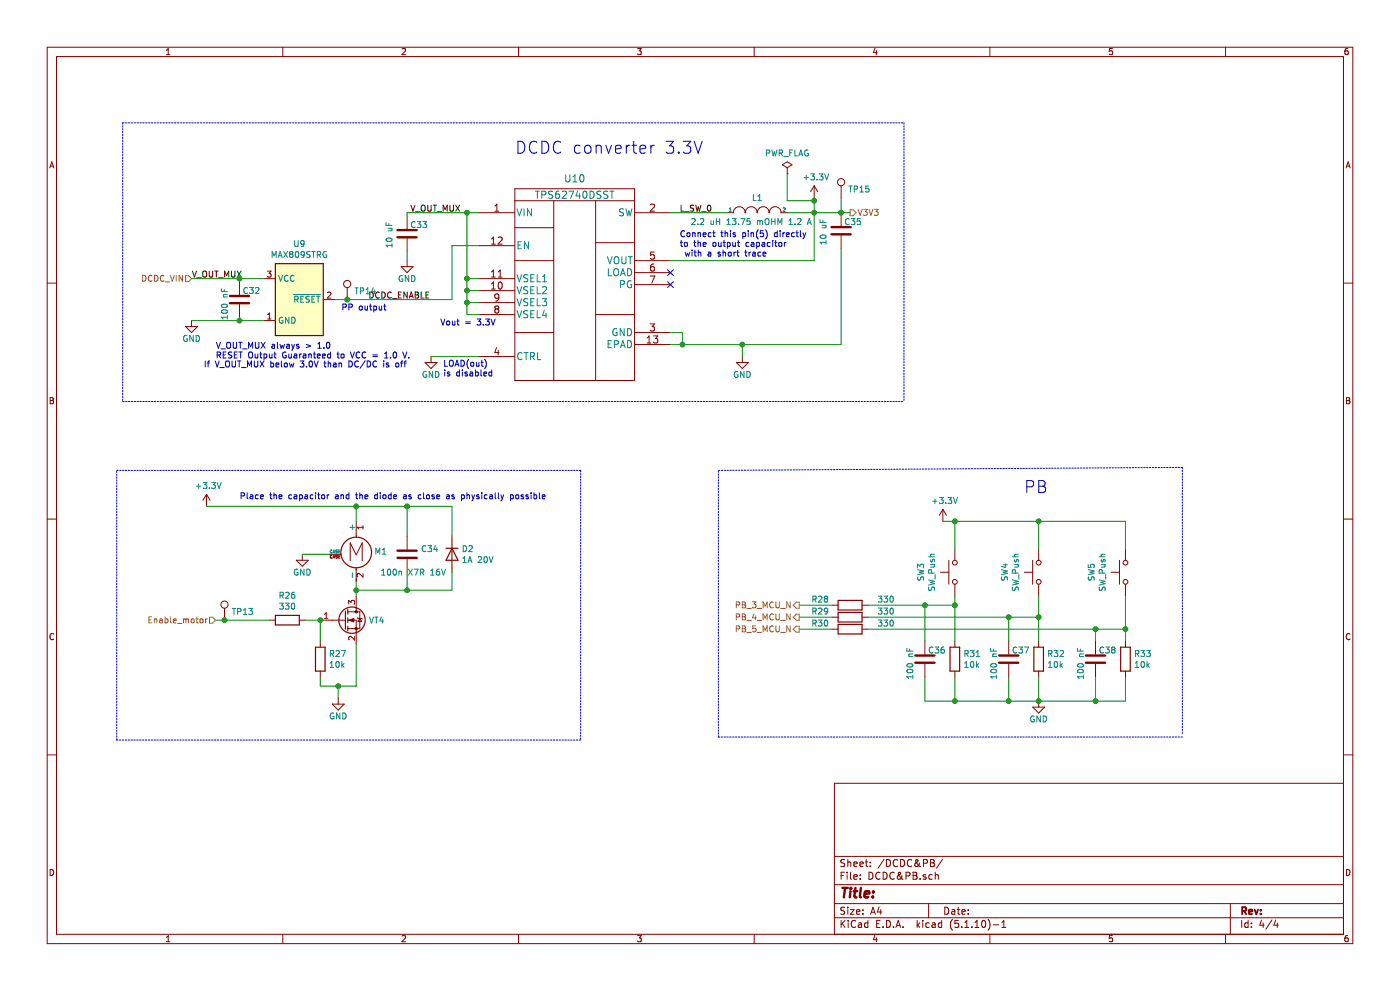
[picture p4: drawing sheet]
EESchema Schematic File Version 4
EELAYER 30 0
EELAYER END
$Descr A4 11693 8268
encoding utf-8
Sheet 4 4
Title ""
Date ""
Rev ""
Comp ""
Comment1 ""
Comment2 ""
Comment3 ""
Comment4 ""
$EndDescr
$Comp
L WatchBorad-rescue:TPS62740DSST-DCDC_Local U?
U 1 1
P 4000 1875
AR Path="/5E9C1C3A/5F9A3890" Ref="U?"  Part="1" 
AR Path="/5F7F86D0/5F9A3890" Ref="U?"  Part="1" 
AR Path="/5F988DA5/5F9A3890" Ref="U10"  Part="1" 
AR Path="/5F9A3890" Ref="U10"  Part="1" 
F 0 "U10" H 4800 2262 60  0000 C CNN
F 1 "TPS62740DSST" H 4800 2125 60  0000 C CNN
F 2 "Housings_SON:WSON-12-1EP_3x2mm_Pitch0.5mm" H 4800 2115 60  0001 C CNN
F 3 "http://www.ti.com/lit/ds/slvsb02b/slvsb02b.pdf" H 4000 1875 60  0001 C CNN
F 4 "https://lcsc.com/product-detail/DC-DC-Converters_Texas-Instruments_TPS62740DSSR_Texas-Instruments-Texas-Instruments-TPS62740DSSR_C128606.html" H 4000 1875 50  0001 C CNN "lcsc"
	1    4000 1875
	1    0    0    -1  
$EndComp
$Comp
L Device:C C?
U 1 1
P 3400 1950
AR Path="/5EA4867C/5F9A3897" Ref="C?"  Part="1" 
AR Path="/5E9C1C3A/5F9A3897" Ref="C?"  Part="1" 
AR Path="/5F7F86D0/5F9A3897" Ref="C?"  Part="1" 
AR Path="/5F988DA5/5F9A3897" Ref="C33"  Part="1" 
F 0 "C33" H 3425 2025 50  0000 L CNN
F 1 "10 uF" V 3250 1825 50  0000 L CNN
F 2 "Capacitor_SMD:C_0603_1608Metric" H 3438 1800 50  0001 C CNN
F 3 "~" H 3400 1950 50  0001 C CNN
F 4 "" H 3400 1950 50  0001 C CNN "LCSC"
F 5 "https://lcsc.com/product-detail/Multilayer-Ceramic-Capacitors-MLCC-SMD-SMT_SANYEAR-C0603X5R106M160NT_C466781.html" H 3400 1950 50  0001 C CNN "lcsc"
	1    3400 1950
	1    0    0    -1  
$EndComp
Wire Wire Line
	4000 1775 3900 1775
Wire Wire Line
	3400 1775 3400 1800
Wire Wire Line
	3400 2100 3400 2175
$Comp
L pspice:INDUCTOR L?
U 1 1
P 6325 1775
AR Path="/5E9C1C3A/5F9A38A1" Ref="L?"  Part="1" 
AR Path="/5F7F86D0/5F9A38A1" Ref="L?"  Part="1" 
AR Path="/5F988DA5/5F9A38A1" Ref="L1"  Part="1" 
F 0 "L1" H 6325 1900 50  0000 C CNN
F 1 "2.2 uH 13.75 mOHM 1.2 A" H 6275 1700 50  0000 C CNN
F 2 "Inductors_SMD:L_0805_HandSoldering" H 6325 1775 50  0001 C CNN
F 3 "https://datasheet.lcsc.com/szlcsc/1908221840_Sunltech-Tech-SLM20162R2MIT_C412023.pdf" H 6325 1775 50  0001 C CNN
F 4 "https://lcsc.com/product-detail/Power-Inductors_Sunltech-Tech-SLM20162R2MIT_C412023.html" H 6325 1775 50  0001 C CNN "lcsc"
	1    6325 1775
	1    0    0    -1  
$EndComp
Wire Wire Line
	5600 1775 6075 1775
Text Notes 3675 2725 0    50   ~ 0
Vout = 3.3V\n
Text Label 5675 1775 0    50   ~ 0
L_SW_0
Text Label 3850 1775 2    50   ~ 0
V_OUT_MUX
$Comp
L Supervisors:MAX809STRG U?
U 1 1
P 2500 2500
AR Path="/5E9C1C3A/5F9A38AC" Ref="U?"  Part="1" 
AR Path="/5F7F86D0/5F9A38AC" Ref="U?"  Part="1" 
AR Path="/5F988DA5/5F9A38AC" Ref="U9"  Part="1" 
F 0 "U9" H 2500 2967 50  0000 C CNN
F 1 "MAX809STRG" H 2500 2876 50  0000 C CNN
F 2 "TO_SOT_Packages_SMD:SOT-23" H 2800 2600 50  0001 C CNN
F 3 "https://datasheet.lcsc.com/szlcsc/ON-Semicon-ON-MAX809STRG_C9965.pdf" H 2800 2600 50  0001 C CNN
F 4 "https://lcsc.com/product-detail/Microprocessor-Microcontroller-Supervisors_ON-Semiconductor-ON-Semiconductor-MAX809STRG_C9965.html" H 2500 2500 50  0001 C CNN "lcsc"
	1    2500 2500
	1    0    0    -1  
$EndComp
Text Label 1600 2325 0    50   ~ 0
V_OUT_MUX
Wire Wire Line
	3775 2050 4000 2050
Wire Wire Line
	2800 2500 2900 2500
Wire Wire Line
	3775 2050 3775 2500
Text Label 3075 2500 0    50   ~ 0
DCDC_ENABLE
Text Notes 1800 3000 0    50   ~ 0
V_OUT_MUX always > 1.0 \nRESET Output Guaranteed to VCC = 1.0 V.
Wire Wire Line
	3600 2975 4000 2975
Text Notes 3700 3150 0    50   ~ 0
LOAD(out)\nis disabled
NoConn ~ 5600 2275
Wire Wire Line
	5600 2175 6800 2175
Wire Wire Line
	6800 2175 6800 1775
Connection ~ 6800 1775
Wire Wire Line
	6800 1775 7025 1775
$Comp
L Device:C C?
U 1 1
P 7025 1925
AR Path="/5EA4867C/5F9A38C2" Ref="C?"  Part="1" 
AR Path="/5E9C1C3A/5F9A38C2" Ref="C?"  Part="1" 
AR Path="/5F7F86D0/5F9A38C2" Ref="C?"  Part="1" 
AR Path="/5F988DA5/5F9A38C2" Ref="C35"  Part="1" 
F 0 "C35" H 7050 2000 50  0000 L CNN
F 1 "10 uF" V 6875 1800 50  0000 L CNN
F 2 "Capacitor_SMD:C_0603_1608Metric" H 7063 1775 50  0001 C CNN
F 3 "~" H 7025 1925 50  0001 C CNN
F 4 "" H 7025 1925 50  0001 C CNN "LCSC"
F 5 "https://lcsc.com/product-detail/Multilayer-Ceramic-Capacitors-MLCC-SMD-SMT_SANYEAR-C0603X5R106M160NT_C466781.html" H 7025 1925 50  0001 C CNN "lcsc"
	1    7025 1925
	1    0    0    -1  
$EndComp
Wire Wire Line
	7025 2075 7025 2875
NoConn ~ 5600 2375
Text Notes 5675 2150 0    50   ~ 0
Connect this pin(5) directly \nto the output capacitor\n with a short trace
Text Notes 4300 1450 0    100  ~ 0
DCDC converter 3.3V\n\n
Text HLabel 7100 1775 2    50   Output ~ 0
V3V3
Wire Wire Line
	7100 1775 7025 1775
Connection ~ 7025 1775
$Comp
L Connector:TestPoint TP?
U 1 1
P 7025 1650
AR Path="/5EA4867C/5F9A38D0" Ref="TP?"  Part="1" 
AR Path="/5E9C1C3A/5F9A38D0" Ref="TP?"  Part="1" 
AR Path="/5F7F86D0/5F9A38D0" Ref="TP?"  Part="1" 
AR Path="/5F988DA5/5F9A38D0" Ref="TP15"  Part="1" 
F 0 "TP15" H 7083 1722 50  0000 L CNN
F 1 "TestPoint" H 7083 1677 50  0001 L CNN
F 2 "Measurement_Points:Measurement_Point_Round-SMD-Pad_Small" H 7225 1650 50  0001 C CNN
F 3 "~" H 7225 1650 50  0001 C CNN
	1    7025 1650
	1    0    0    -1  
$EndComp
Wire Wire Line
	7025 1650 7025 1775
$Comp
L Connector:TestPoint TP?
U 1 1
P 2900 2500
AR Path="/5EA4867C/5F9A38D7" Ref="TP?"  Part="1" 
AR Path="/5E9C1C3A/5F9A38D7" Ref="TP?"  Part="1" 
AR Path="/5F7F86D0/5F9A38D7" Ref="TP?"  Part="1" 
AR Path="/5F988DA5/5F9A38D7" Ref="TP14"  Part="1" 
F 0 "TP14" H 2958 2572 50  0000 L CNN
F 1 "TestPoint" H 2958 2527 50  0001 L CNN
F 2 "Measurement_Points:Measurement_Point_Round-SMD-Pad_Small" H 3100 2500 50  0001 C CNN
F 3 "~" H 3100 2500 50  0001 C CNN
	1    2900 2500
	1    0    0    -1  
$EndComp
Connection ~ 2900 2500
Wire Wire Line
	2900 2500 3775 2500
Wire Notes Line
	1025 1025 1025 3350
Wire Notes Line
	7550 1025 7550 3350
Wire Notes Line
	1025 1025 7550 1025
Wire Notes Line
	1025 3350 7550 3350
Wire Wire Line
	4000 2325 3900 2325
Wire Wire Line
	3900 2325 3900 2425
Wire Wire Line
	3900 2625 4000 2625
Wire Wire Line
	4000 2525 3900 2525
Connection ~ 3900 2525
Wire Wire Line
	3900 2525 3900 2625
Connection ~ 3900 2425
Wire Wire Line
	3900 2425 3900 2525
Wire Wire Line
	3900 2425 4000 2425
Wire Wire Line
	3900 2325 3900 1775
Connection ~ 3900 2325
Connection ~ 3900 1775
Wire Wire Line
	3900 1775 3400 1775
Wire Wire Line
	6575 1775 6800 1775
$Comp
L power:+3.3V #PWR?
U 1 1
P 6800 1650
AR Path="/5E9C1C3A/5F9A38F1" Ref="#PWR?"  Part="1" 
AR Path="/5F7F86D0/5F9A38F1" Ref="#PWR?"  Part="1" 
AR Path="/5F988DA5/5F9A38F1" Ref="#PWR053"  Part="1" 
F 0 "#PWR053" H 6800 1500 50  0001 C CNN
F 1 "+3.3V" H 6815 1823 50  0000 C CNN
F 2 "" H 6800 1650 50  0001 C CNN
F 3 "" H 6800 1650 50  0001 C CNN
	1    6800 1650
	1    0    0    -1  
$EndComp
Wire Wire Line
	6800 1650 6800 1675
Text Notes 2850 2600 0    50   ~ 0
PP output\n
$Comp
L Device:C C?
U 1 1
P 2000 2500
AR Path="/5EA4867C/5F9A38F9" Ref="C?"  Part="1" 
AR Path="/5E9C1C3A/5F9A38F9" Ref="C?"  Part="1" 
AR Path="/5F7F86D0/5F9A38F9" Ref="C?"  Part="1" 
AR Path="/5F988DA5/5F9A38F9" Ref="C32"  Part="1" 
F 0 "C32" H 2025 2575 50  0000 L CNN
F 1 "100 nF" V 1875 2325 50  0000 L CNN
F 2 "Capacitor_SMD:C_0603_1608Metric" H 2038 2350 50  0001 C CNN
F 3 "~" H 2000 2500 50  0001 C CNN
	1    2000 2500
	1    0    0    -1  
$EndComp
Wire Wire Line
	1600 2325 2000 2325
Wire Wire Line
	1600 2675 2000 2675
Wire Wire Line
	2000 2325 2000 2350
Connection ~ 2000 2325
Wire Wire Line
	2000 2325 2200 2325
Wire Wire Line
	2000 2650 2000 2675
Connection ~ 2000 2675
Wire Wire Line
	2000 2675 2200 2675
Text Notes 1700 3075 0    50   ~ 0
If V_OUT_MUX below 3.0V than DC/DC is off
$Comp
L Switch:SW_Push SW?
U 1 1
P 7975 4775
AR Path="/5E9C1C3A/5F9A3909" Ref="SW?"  Part="1" 
AR Path="/5F7F86D0/5F9A3909" Ref="SW?"  Part="1" 
AR Path="/5F988DA5/5F9A3909" Ref="SW3"  Part="1" 
F 0 "SW3" H 7975 5060 50  0000 C CNN
F 1 "SW_Push" H 7975 4969 50  0000 C CNN
F 2 "Buttons_Switches_SMD:SW_SPST_B3U-3000P-B" H 7975 4975 50  0001 C CNN
F 3 "https://datasheet.lcsc.com/szlcsc/Omron-Electronics-B3U-3000PM-B_C306884.pdf" H 7975 4975 50  0001 C CNN
F 4 "https://lcsc.com/products/Tactile-Switches_427.html?q=b3u-3000" H 7975 4775 50  0001 C CNN "lcsc"
	1    7975 4775
	0    -1   -1   0   
$EndComp
$Comp
L Switch:SW_Push SW?
U 1 1
P 8675 4775
AR Path="/5E9C1C3A/5F9A3910" Ref="SW?"  Part="1" 
AR Path="/5F7F86D0/5F9A3910" Ref="SW?"  Part="1" 
AR Path="/5F988DA5/5F9A3910" Ref="SW4"  Part="1" 
F 0 "SW4" H 8675 5060 50  0000 C CNN
F 1 "SW_Push" H 8675 4969 50  0000 C CNN
F 2 "Buttons_Switches_SMD:SW_SPST_B3U-3000P-B" H 8675 4975 50  0001 C CNN
F 3 "https://datasheet.lcsc.com/szlcsc/Omron-Electronics-B3U-3000PM-B_C306884.pdf" H 8675 4975 50  0001 C CNN
F 4 "https://lcsc.com/products/Tactile-Switches_427.html?q=b3u-3000" H 8675 4775 50  0001 C CNN "lcsc"
	1    8675 4775
	0    -1   -1   0   
$EndComp
$Comp
L Switch:SW_Push SW?
U 1 1
P 9400 4775
AR Path="/5E9C1C3A/5F9A3917" Ref="SW?"  Part="1" 
AR Path="/5F7F86D0/5F9A3917" Ref="SW?"  Part="1" 
AR Path="/5F988DA5/5F9A3917" Ref="SW5"  Part="1" 
F 0 "SW5" H 9400 5060 50  0000 C CNN
F 1 "SW_Push" H 9400 4969 50  0000 C CNN
F 2 "Buttons_Switches_SMD:SW_SPST_B3U-3000P-B" H 9400 4975 50  0001 C CNN
F 3 "https://datasheet.lcsc.com/szlcsc/Omron-Electronics-B3U-3000PM-B_C306884.pdf" H 9400 4975 50  0001 C CNN
F 4 "https://lcsc.com/products/Tactile-Switches_427.html?q=b3u-3000" H 9400 4775 50  0001 C CNN "lcsc"
	1    9400 4775
	0    -1   -1   0   
$EndComp
$Comp
L Device:R R?
U 1 1
P 7975 5500
AR Path="/5EA4867C/5F9A391D" Ref="R?"  Part="1" 
AR Path="/5ED3F98E/5F9A391D" Ref="R?"  Part="1" 
AR Path="/5E9C1C3A/5F9A391D" Ref="R?"  Part="1" 
AR Path="/5F7F86D0/5F9A391D" Ref="R?"  Part="1" 
AR Path="/5F988DA5/5F9A391D" Ref="R31"  Part="1" 
F 0 "R31" H 8045 5546 50  0000 L CNN
F 1 "10k" H 8045 5455 50  0000 L CNN
F 2 "Resistor_SMD:R_0603_1608Metric" V 7905 5500 50  0001 C CNN
F 3 "~" H 7975 5500 50  0001 C CNN
	1    7975 5500
	1    0    0    -1  
$EndComp
$Comp
L Device:R R?
U 1 1
P 8675 5500
AR Path="/5EA4867C/5F9A3923" Ref="R?"  Part="1" 
AR Path="/5ED3F98E/5F9A3923" Ref="R?"  Part="1" 
AR Path="/5E9C1C3A/5F9A3923" Ref="R?"  Part="1" 
AR Path="/5F7F86D0/5F9A3923" Ref="R?"  Part="1" 
AR Path="/5F988DA5/5F9A3923" Ref="R32"  Part="1" 
F 0 "R32" H 8745 5546 50  0000 L CNN
F 1 "10k" H 8745 5455 50  0000 L CNN
F 2 "Resistor_SMD:R_0603_1608Metric" V 8605 5500 50  0001 C CNN
F 3 "~" H 8675 5500 50  0001 C CNN
	1    8675 5500
	1    0    0    -1  
$EndComp
Wire Wire Line
	8675 4350 8675 4575
Wire Wire Line
	8675 4350 7975 4350
Wire Wire Line
	7975 4350 7975 4575
Wire Wire Line
	7875 4350 7975 4350
Connection ~ 7975 4350
$Comp
L Device:R R?
U 1 1
P 9400 5500
AR Path="/5EA4867C/5F9A392E" Ref="R?"  Part="1" 
AR Path="/5ED3F98E/5F9A392E" Ref="R?"  Part="1" 
AR Path="/5E9C1C3A/5F9A392E" Ref="R?"  Part="1" 
AR Path="/5F7F86D0/5F9A392E" Ref="R?"  Part="1" 
AR Path="/5F988DA5/5F9A392E" Ref="R33"  Part="1" 
F 0 "R33" H 9470 5546 50  0000 L CNN
F 1 "10k" H 9470 5455 50  0000 L CNN
F 2 "Resistor_SMD:R_0603_1608Metric" V 9330 5500 50  0001 C CNN
F 3 "~" H 9400 5500 50  0001 C CNN
	1    9400 5500
	1    0    0    -1  
$EndComp
Wire Wire Line
	9400 4350 9400 4575
Wire Wire Line
	7975 5650 7975 5850
Wire Wire Line
	9400 5850 9400 5650
Wire Wire Line
	8675 5650 8675 5850
Text HLabel 6675 5050 0    50   Output ~ 0
PB_3_MCU_N
Text HLabel 6675 5150 0    50   Output ~ 0
PB_4_MCU_N
Text Notes 8550 4125 0    100  ~ 0
PB\n
$Comp
L power:GND #PWR?
U 1 1
P 8675 5850
AR Path="/5F9A394A" Ref="#PWR?"  Part="1" 
AR Path="/5E9B1DCE/5F9A394A" Ref="#PWR?"  Part="1" 
AR Path="/5ED3F98E/5F9A394A" Ref="#PWR?"  Part="1" 
AR Path="/5E9C1C3A/5F9A394A" Ref="#PWR?"  Part="1" 
AR Path="/5F7F86D0/5F9A394A" Ref="#PWR?"  Part="1" 
AR Path="/5F988DA5/5F9A394A" Ref="#PWR055"  Part="1" 
F 0 "#PWR055" H 8675 5600 50  0001 C CNN
F 1 "GND" H 8675 5700 50  0000 C CNN
F 2 "" H 8675 5850 50  0001 C CNN
F 3 "" H 8675 5850 50  0001 C CNN
	1    8675 5850
	1    0    0    -1  
$EndComp
Connection ~ 8675 5850
$Comp
L power:+3.3V #PWR?
U 1 1
P 7875 4350
AR Path="/5E9C1C3A/5F9A3951" Ref="#PWR?"  Part="1" 
AR Path="/5F7F86D0/5F9A3951" Ref="#PWR?"  Part="1" 
AR Path="/5F988DA5/5F9A3951" Ref="#PWR054"  Part="1" 
F 0 "#PWR054" H 7875 4200 50  0001 C CNN
F 1 "+3.3V" H 7890 4523 50  0000 C CNN
F 2 "" H 7875 4350 50  0001 C CNN
F 3 "" H 7875 4350 50  0001 C CNN
	1    7875 4350
	1    0    0    -1  
$EndComp
Wire Notes Line
	9875 3900 9875 6125
Wire Notes Line
	9875 6150 6000 6150
Wire Notes Line
	6000 6150 6000 3925
Wire Notes Line
	6000 3925 9875 3900
Wire Wire Line
	8675 4350 9400 4350
Connection ~ 8675 4350
Wire Wire Line
	8675 5850 9150 5850
$Comp
L power:GND #PWR?
U 1 1
P 1600 2675
AR Path="/5F9A3960" Ref="#PWR?"  Part="1" 
AR Path="/5E9B1DCE/5F9A3960" Ref="#PWR?"  Part="1" 
AR Path="/5ED3F98E/5F9A3960" Ref="#PWR?"  Part="1" 
AR Path="/5E9C1C3A/5F9A3960" Ref="#PWR?"  Part="1" 
AR Path="/5F7F86D0/5F9A3960" Ref="#PWR?"  Part="1" 
AR Path="/5F988DA5/5F9A3960" Ref="#PWR046"  Part="1" 
F 0 "#PWR046" H 1600 2425 50  0001 C CNN
F 1 "GND" H 1600 2525 50  0000 C CNN
F 2 "" H 1600 2675 50  0001 C CNN
F 3 "" H 1600 2675 50  0001 C CNN
	1    1600 2675
	1    0    0    -1  
$EndComp
Text HLabel 1600 2325 0    50   Input ~ 0
DCDC_VIN
$Comp
L power:GND #PWR?
U 1 1
P 3600 2975
AR Path="/5F9A3967" Ref="#PWR?"  Part="1" 
AR Path="/5E9B1DCE/5F9A3967" Ref="#PWR?"  Part="1" 
AR Path="/5ED3F98E/5F9A3967" Ref="#PWR?"  Part="1" 
AR Path="/5E9C1C3A/5F9A3967" Ref="#PWR?"  Part="1" 
AR Path="/5F7F86D0/5F9A3967" Ref="#PWR?"  Part="1" 
AR Path="/5F988DA5/5F9A3967" Ref="#PWR051"  Part="1" 
F 0 "#PWR051" H 3600 2725 50  0001 C CNN
F 1 "GND" H 3600 2825 50  0000 C CNN
F 2 "" H 3600 2975 50  0001 C CNN
F 3 "" H 3600 2975 50  0001 C CNN
	1    3600 2975
	1    0    0    -1  
$EndComp
$Comp
L MotorLocal:Motor_DC M?
U 1 1
P 2975 4550
AR Path="/5EA4867C/5F9A3975" Ref="M?"  Part="1" 
AR Path="/5F7F86D0/5F9A3975" Ref="M?"  Part="1" 
AR Path="/5F988DA5/5F9A3975" Ref="M1"  Part="1" 
F 0 "M1" H 3125 4500 50  0000 L CNN
F 1 "Motor_DC" V 3150 4300 50  0001 L CNN
F 2 "LocalFootprints:VibrationMorot4x4x11" H 2975 4460 50  0001 C CNN
F 3 "https://www.aliexpress.com/item/32844746278.html?spm=a2g0o.productlist.0.0.24ef228a6Cfn5S&algo_pvid=3165a7c1-ba73-4c2c-bb27-6dacea1bed25&algo_expid=3165a7c1-ba73-4c2c-bb27-6dacea1bed25-0&btsid=0b8b15c915866028623212205ec781&ws_ab_test=searchweb0_0,searchweb201602_,searchweb201603_" H 2975 4460 50  0001 C CNN
	1    2975 4550
	1    0    0    -1  
$EndComp
Wire Wire Line
	2975 4350 2975 4225
$Comp
L MosfetLocal:SL2300 VT?
U 1 1
P 2950 5175
AR Path="/5EA4867C/5F9A397D" Ref="VT?"  Part="1" 
AR Path="/5F7F86D0/5F9A397D" Ref="VT?"  Part="1" 
AR Path="/5F988DA5/5F9A397D" Ref="VT4"  Part="1" 
F 0 "VT4" H 3079 5175 50  0000 L CNN
F 1 "SL2300" H 3080 5130 50  0001 L CNN
F 2 "TO_SOT_Packages_SMD:SOT-23" H 2950 5175 50  0001 C CNN
F 3 "https://datasheet.lcsc.com/szlcsc/1906271838_SLKORMICRO-Elec-SL2300_C350314.pdf" H 2950 5175 50  0001 C CNN
F 4 "https://lcsc.com/product-detail/MOSFET_Slkor-SLKORMICRO-Elec-SL2300_C350314.html" H 2950 5175 50  0001 C CNN "lcsc"
	1    2950 5175
	1    0    0    -1  
$EndComp
Wire Wire Line
	2975 4850 2975 4925
$Comp
L Device:R R?
U 1 1
P 2675 5500
AR Path="/5EA4867C/5F9A3984" Ref="R?"  Part="1" 
AR Path="/5F7F86D0/5F9A3984" Ref="R?"  Part="1" 
AR Path="/5F988DA5/5F9A3984" Ref="R27"  Part="1" 
F 0 "R27" H 2745 5546 50  0000 L CNN
F 1 "10k" H 2745 5455 50  0000 L CNN
F 2 "Resistor_SMD:R_0603_1608Metric" V 2605 5500 50  0001 C CNN
F 3 "~" H 2675 5500 50  0001 C CNN
	1    2675 5500
	1    0    0    -1  
$EndComp
$Comp
L Device:R R?
U 1 1
P 2400 5175
AR Path="/5EA4867C/5F9A398A" Ref="R?"  Part="1" 
AR Path="/5F7F86D0/5F9A398A" Ref="R?"  Part="1" 
AR Path="/5F988DA5/5F9A398A" Ref="R26"  Part="1" 
F 0 "R26" V 2193 5175 50  0000 C CNN
F 1 "330" V 2284 5175 50  0000 C CNN
F 2 "Resistor_SMD:R_0603_1608Metric" V 2330 5175 50  0001 C CNN
F 3 "https://lcsc.com/product-detail/Others_Viking-Tech-ARG03FTC3300_C217969.html" H 2400 5175 50  0001 C CNN
	1    2400 5175
	0    1    1    0   
$EndComp
Wire Wire Line
	2550 5175 2675 5175
Wire Wire Line
	2675 5350 2675 5175
Wire Wire Line
	2675 5725 2825 5725
Wire Wire Line
	2975 5725 2975 5375
Wire Wire Line
	2675 5725 2675 5650
Wire Wire Line
	2250 5175 1875 5175
Text HLabel 1800 5175 0    50   Input ~ 0
Enable_motor
Wire Wire Line
	2525 4625 2750 4625
Wire Wire Line
	2975 4225 1725 4225
$Comp
L Connector:TestPoint TP?
U 1 1
P 1875 5175
AR Path="/5EA4867C/5F9A3999" Ref="TP?"  Part="1" 
AR Path="/5F7F86D0/5F9A3999" Ref="TP?"  Part="1" 
AR Path="/5F988DA5/5F9A3999" Ref="TP13"  Part="1" 
F 0 "TP13" H 1933 5247 50  0000 L CNN
F 1 "TestPoint" H 1933 5202 50  0001 L CNN
F 2 "Measurement_Points:Measurement_Point_Round-SMD-Pad_Small" H 2075 5175 50  0001 C CNN
F 3 "~" H 2075 5175 50  0001 C CNN
	1    1875 5175
	1    0    0    -1  
$EndComp
Connection ~ 1875 5175
Wire Wire Line
	1875 5175 1800 5175
Text Notes 2000 4175 0    50   ~ 0
Place the capacitor and the diode as close as physically possible
$Comp
L Device:C C?
U 1 1
P 3400 4625
AR Path="/5EA4867C/5F9A39A2" Ref="C?"  Part="1" 
AR Path="/5F7F86D0/5F9A39A2" Ref="C?"  Part="1" 
AR Path="/5F988DA5/5F9A39A2" Ref="C34"  Part="1" 
F 0 "C34" H 3515 4671 50  0000 L CNN
F 1 "100n X7R 16V" H 3175 4475 50  0000 L CNN
F 2 "Capacitor_SMD:C_0603_1608Metric" H 3438 4475 50  0001 C CNN
F 3 "~" H 3400 4625 50  0001 C CNN
	1    3400 4625
	1    0    0    -1  
$EndComp
$Comp
L Device:D D?
U 1 1
P 3775 4625
AR Path="/5EA4867C/5F9A39A9" Ref="D?"  Part="1" 
AR Path="/5F7F86D0/5F9A39A9" Ref="D?"  Part="1" 
AR Path="/5F988DA5/5F9A39A9" Ref="D2"  Part="1" 
F 0 "D2" V 3729 4704 50  0000 L CNN
F 1 "1A 20V" V 3820 4704 50  0000 L CNN
F 2 "Diodes_SMD:D_SMA_Handsoldering" H 3775 4625 50  0001 C CNN
F 3 "https://datasheet.lcsc.com/szlcsc/1901021833_Shandong-Jingdao-Microelectronics-SS12_C353243.pdf" H 3775 4625 50  0001 C CNN
F 4 "https://lcsc.com/product-detail/Schottky-Barrier-Diodes-SBD_Shandong-Jingdao-Microelectronics-SS12_C353243.html" V 3775 4625 50  0001 C CNN "lcsc"
	1    3775 4625
	0    1    1    0   
$EndComp
Wire Wire Line
	3400 4475 3400 4225
Wire Wire Line
	3400 4225 2975 4225
Connection ~ 2975 4225
Wire Wire Line
	2975 4925 3400 4925
Wire Wire Line
	3400 4925 3400 4775
Connection ~ 2975 4925
Wire Wire Line
	2975 4925 2975 4975
Wire Wire Line
	3400 4225 3775 4225
Wire Wire Line
	3775 4225 3775 4475
Connection ~ 3400 4225
Wire Wire Line
	3775 4775 3775 4925
Wire Wire Line
	3775 4925 3400 4925
Connection ~ 3400 4925
$Comp
L power:GND #PWR?
U 1 1
P 2825 5825
AR Path="/5F9A39BC" Ref="#PWR?"  Part="1" 
AR Path="/5E9B1DCE/5F9A39BC" Ref="#PWR?"  Part="1" 
AR Path="/5EA4867C/5F9A39BC" Ref="#PWR?"  Part="1" 
AR Path="/5F7F86D0/5F9A39BC" Ref="#PWR?"  Part="1" 
AR Path="/5F988DA5/5F9A39BC" Ref="#PWR049"  Part="1" 
F 0 "#PWR049" H 2825 5575 50  0001 C CNN
F 1 "GND" H 2825 5675 50  0000 C CNN
F 2 "" H 2825 5825 50  0001 C CNN
F 3 "" H 2825 5825 50  0001 C CNN
	1    2825 5825
	1    0    0    -1  
$EndComp
Wire Wire Line
	2825 5825 2825 5725
Connection ~ 2825 5725
Wire Wire Line
	2825 5725 2975 5725
$Comp
L power:GND #PWR?
U 1 1
P 2525 4625
AR Path="/5F9A39C5" Ref="#PWR?"  Part="1" 
AR Path="/5E9B1DCE/5F9A39C5" Ref="#PWR?"  Part="1" 
AR Path="/5EA4867C/5F9A39C5" Ref="#PWR?"  Part="1" 
AR Path="/5F7F86D0/5F9A39C5" Ref="#PWR?"  Part="1" 
AR Path="/5F988DA5/5F9A39C5" Ref="#PWR048"  Part="1" 
F 0 "#PWR048" H 2525 4375 50  0001 C CNN
F 1 "GND" H 2525 4475 50  0000 C CNN
F 2 "" H 2525 4625 50  0001 C CNN
F 3 "" H 2525 4625 50  0001 C CNN
	1    2525 4625
	1    0    0    -1  
$EndComp
$Comp
L power:+3.3V #PWR?
U 1 1
P 1725 4225
AR Path="/5E9C1C3A/5F9A39CB" Ref="#PWR?"  Part="1" 
AR Path="/5F7F86D0/5F9A39CB" Ref="#PWR?"  Part="1" 
AR Path="/5F988DA5/5F9A39CB" Ref="#PWR047"  Part="1" 
F 0 "#PWR047" H 1725 4075 50  0001 C CNN
F 1 "+3.3V" H 1740 4398 50  0000 C CNN
F 2 "" H 1725 4225 50  0001 C CNN
F 3 "" H 1725 4225 50  0001 C CNN
	1    1725 4225
	1    0    0    -1  
$EndComp
Wire Notes Line
	975  3925 4850 3925
Wire Notes Line
	4850 3925 4850 6175
Wire Notes Line
	4850 6175 975  6175
Wire Notes Line
	975  6175 975  3925
$Comp
L power:GND #PWR?
U 1 1
P 3400 2175
AR Path="/5F9A39D5" Ref="#PWR?"  Part="1" 
AR Path="/5E9B1DCE/5F9A39D5" Ref="#PWR?"  Part="1" 
AR Path="/5ED3F98E/5F9A39D5" Ref="#PWR?"  Part="1" 
AR Path="/5E9C1C3A/5F9A39D5" Ref="#PWR?"  Part="1" 
AR Path="/5F7F86D0/5F9A39D5" Ref="#PWR?"  Part="1" 
AR Path="/5F988DA5/5F9A39D5" Ref="#PWR050"  Part="1" 
F 0 "#PWR050" H 3400 1925 50  0001 C CNN
F 1 "GND" H 3400 2025 50  0000 C CNN
F 2 "" H 3400 2175 50  0001 C CNN
F 3 "" H 3400 2175 50  0001 C CNN
	1    3400 2175
	1    0    0    -1  
$EndComp
Wire Wire Line
	5600 2775 5700 2775
Wire Wire Line
	5700 2775 5700 2875
Wire Wire Line
	5700 2875 5600 2875
Connection ~ 5700 2875
Wire Wire Line
	5700 2875 6200 2875
$Comp
L power:GND #PWR?
U 1 1
P 6200 2975
AR Path="/5FC58698" Ref="#PWR?"  Part="1" 
AR Path="/5E9B1DCE/5FC58698" Ref="#PWR?"  Part="1" 
AR Path="/5ED3F98E/5FC58698" Ref="#PWR?"  Part="1" 
AR Path="/5E9C1C3A/5FC58698" Ref="#PWR?"  Part="1" 
AR Path="/5F7F86D0/5FC58698" Ref="#PWR?"  Part="1" 
AR Path="/5F988DA5/5FC58698" Ref="#PWR052"  Part="1" 
F 0 "#PWR052" H 6200 2725 50  0001 C CNN
F 1 "GND" H 6200 2825 50  0000 C CNN
F 2 "" H 6200 2975 50  0001 C CNN
F 3 "" H 6200 2975 50  0001 C CNN
	1    6200 2975
	1    0    0    -1  
$EndComp
Wire Wire Line
	6200 2975 6200 2875
Connection ~ 6200 2875
Wire Wire Line
	6200 2875 7025 2875
$Comp
L power:PWR_FLAG #FLG?
U 1 1
P 6575 1450
AR Path="/5F913559/5FCE6443" Ref="#FLG?"  Part="1" 
AR Path="/5F988DA5/5FCE6443" Ref="#FLG04"  Part="1" 
F 0 "#FLG04" H 6575 1525 50  0001 C CNN
F 1 "PWR_FLAG" H 6575 1623 50  0000 C CNN
F 2 "" H 6575 1450 50  0001 C CNN
F 3 "~" H 6575 1450 50  0001 C CNN
	1    6575 1450
	1    0    0    -1  
$EndComp
Wire Wire Line
	6575 1450 6575 1675
Wire Wire Line
	6575 1675 6800 1675
Connection ~ 6800 1675
Wire Wire Line
	6800 1675 6800 1775
Connection ~ 2675 5175
Text HLabel 6675 5250 0    50   Output ~ 0
PB_5_MCU_N
Wire Wire Line
	8675 4975 8675 5150
Wire Wire Line
	9400 4975 9400 5250
$Comp
L Device:R R?
U 1 1
P 7100 5050
AR Path="/5EA4867C/601F6C7F" Ref="R?"  Part="1" 
AR Path="/5F7F86D0/601F6C7F" Ref="R?"  Part="1" 
AR Path="/5F988DA5/601F6C7F" Ref="R28"  Part="1" 
F 0 "R28" V 7050 4800 50  0000 C CNN
F 1 "330" V 7050 5350 50  0000 C CNN
F 2 "Resistor_SMD:R_0603_1608Metric" V 7030 5050 50  0001 C CNN
F 3 "https://lcsc.com/product-detail/Others_Viking-Tech-ARG03FTC3300_C217969.html" H 7100 5050 50  0001 C CNN
	1    7100 5050
	0    1    1    0   
$EndComp
$Comp
L Device:R R?
U 1 1
P 7100 5150
AR Path="/5EA4867C/601F97CB" Ref="R?"  Part="1" 
AR Path="/5F7F86D0/601F97CB" Ref="R?"  Part="1" 
AR Path="/5F988DA5/601F97CB" Ref="R29"  Part="1" 
F 0 "R29" V 7050 4900 50  0000 C CNN
F 1 "330" V 7050 5450 50  0000 C CNN
F 2 "Resistor_SMD:R_0603_1608Metric" V 7030 5150 50  0001 C CNN
F 3 "https://lcsc.com/product-detail/Others_Viking-Tech-ARG03FTC3300_C217969.html" H 7100 5150 50  0001 C CNN
	1    7100 5150
	0    1    1    0   
$EndComp
$Comp
L Device:R R?
U 1 1
P 7100 5250
AR Path="/5EA4867C/601F9B6C" Ref="R?"  Part="1" 
AR Path="/5F7F86D0/601F9B6C" Ref="R?"  Part="1" 
AR Path="/5F988DA5/601F9B6C" Ref="R30"  Part="1" 
F 0 "R30" V 7050 5000 50  0000 C CNN
F 1 "330" V 7050 5550 50  0000 C CNN
F 2 "Resistor_SMD:R_0603_1608Metric" V 7030 5250 50  0001 C CNN
F 3 "https://lcsc.com/product-detail/Others_Viking-Tech-ARG03FTC3300_C217969.html" H 7100 5250 50  0001 C CNN
	1    7100 5250
	0    1    1    0   
$EndComp
Wire Wire Line
	7975 4975 7975 5050
Wire Wire Line
	7250 5050 7725 5050
Connection ~ 7975 5050
Wire Wire Line
	7975 5050 7975 5350
Wire Wire Line
	7250 5150 8425 5150
Connection ~ 8675 5150
Wire Wire Line
	8675 5150 8675 5350
Connection ~ 9400 5250
Wire Wire Line
	9400 5250 9400 5350
Wire Wire Line
	6950 5250 6675 5250
Wire Wire Line
	6675 5150 6950 5150
Wire Wire Line
	6950 5050 6675 5050
$Comp
L Device:C C?
U 1 1
P 7725 5500
AR Path="/5EA4867C/60210246" Ref="C?"  Part="1" 
AR Path="/5E9C1C3A/60210246" Ref="C?"  Part="1" 
AR Path="/5F7F86D0/60210246" Ref="C?"  Part="1" 
AR Path="/5F988DA5/60210246" Ref="C36"  Part="1" 
F 0 "C36" H 7750 5575 50  0000 L CNN
F 1 "100 nF" V 7600 5325 50  0000 L CNN
F 2 "Capacitor_SMD:C_0603_1608Metric" H 7763 5350 50  0001 C CNN
F 3 "~" H 7725 5500 50  0001 C CNN
	1    7725 5500
	1    0    0    -1  
$EndComp
$Comp
L Device:C C?
U 1 1
P 8425 5500
AR Path="/5EA4867C/60210B3B" Ref="C?"  Part="1" 
AR Path="/5E9C1C3A/60210B3B" Ref="C?"  Part="1" 
AR Path="/5F7F86D0/60210B3B" Ref="C?"  Part="1" 
AR Path="/5F988DA5/60210B3B" Ref="C37"  Part="1" 
F 0 "C37" H 8450 5575 50  0000 L CNN
F 1 "100 nF" V 8300 5325 50  0000 L CNN
F 2 "Capacitor_SMD:C_0603_1608Metric" H 8463 5350 50  0001 C CNN
F 3 "~" H 8425 5500 50  0001 C CNN
	1    8425 5500
	1    0    0    -1  
$EndComp
$Comp
L Device:C C?
U 1 1
P 9150 5500
AR Path="/5EA4867C/60210F0B" Ref="C?"  Part="1" 
AR Path="/5E9C1C3A/60210F0B" Ref="C?"  Part="1" 
AR Path="/5F7F86D0/60210F0B" Ref="C?"  Part="1" 
AR Path="/5F988DA5/60210F0B" Ref="C38"  Part="1" 
F 0 "C38" H 9175 5575 50  0000 L CNN
F 1 "100 nF" V 9025 5325 50  0000 L CNN
F 2 "Capacitor_SMD:C_0603_1608Metric" H 9188 5350 50  0001 C CNN
F 3 "~" H 9150 5500 50  0001 C CNN
	1    9150 5500
	1    0    0    -1  
$EndComp
Wire Wire Line
	9150 5650 9150 5850
Connection ~ 9150 5850
Wire Wire Line
	9150 5850 9400 5850
Wire Wire Line
	9150 5250 9150 5350
Connection ~ 9150 5250
Wire Wire Line
	9150 5250 9400 5250
Wire Wire Line
	8425 5650 8425 5850
Connection ~ 8425 5850
Wire Wire Line
	8425 5850 8675 5850
Wire Wire Line
	7250 5250 9150 5250
Wire Wire Line
	8425 5350 8425 5150
Connection ~ 8425 5150
Wire Wire Line
	8425 5150 8675 5150
Wire Wire Line
	7725 5350 7725 5050
Connection ~ 7725 5050
Wire Wire Line
	7725 5050 7975 5050
Wire Wire Line
	7725 5650 7725 5850
Wire Wire Line
	7725 5850 7975 5850
Connection ~ 7975 5850
Wire Wire Line
	7975 5850 8425 5850
$EndSCHEMATC
